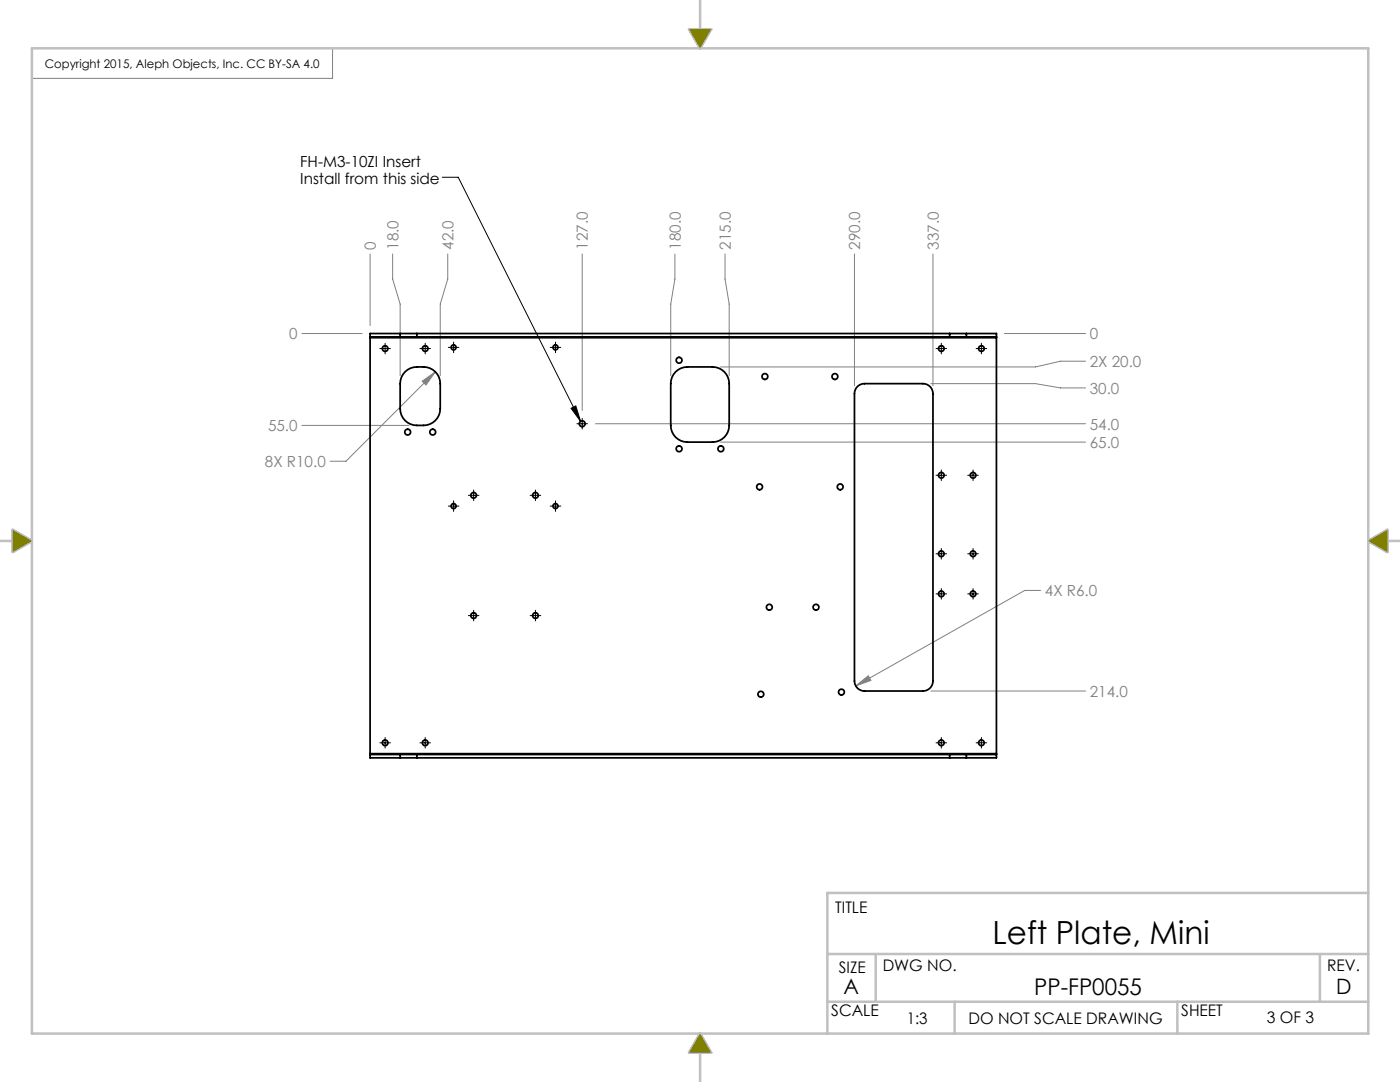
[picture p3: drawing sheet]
<svg xmlns="http://www.w3.org/2000/svg" width="279mm" height="216mm" viewBox="0 0 279 216" stroke-linecap="round" stroke-linejoin="round" font-family="sans-serif">
<path d="M66.4 9.6v6h-60" fill="none" stroke="#808080" stroke-width=".2"/>
<g fill="none" stroke="#c0c0c0" stroke-width=".5">
<path d="M139.7 0v5.8M6.4 9.6h266.7v196.6h-266.7zM137.5 5.8h4.4l-2.2 3.8zM0 107.9h2.6M2.6 105.7l3.8 2.2-3.8 2.2zM273.1 107.9l3.8-2.2v4.4zM276.9 107.9h2.5M273.1 178.2h-108v28M165.1 199.9h108M165.1 190.4h108M174.8 190.4v9.5M190.5 199.9v6.3"/>
<path d="M235 199.9v6.3M263.4 190.4v9.5M139.7 210v5.9M139.7 206.2l2.2 3.8h-4.4z"/>
</g>
<path d="M137.5 5.8l2.2 3.8 2.2-3.8zM273.1 107.9l3.8-2.2v4.4zM139.7 206.2l2.2 3.8h-4.4zM2.6 105.7l3.8 2.2-3.8 2.2z" fill-rule="evenodd" fill="#808000"/>
<g fill="none" stroke="#000" stroke-width=".2">
<path d="M88.3 35.4h3.1l24.5 48.7M75.8 69.6h2.1M76.9 68.5v2.1M83.8 69.6h2.1M84.9 68.5v2.1M89.5 69.3h2.1M90.5 68.3v2.1M109.8 69.3h2.1M110.9 68.3v2.1M186.8 69.6h2.1M187.9 68.5v2.1M194.8 69.6h2.1"/>
<path d="M195.9 68.5v2.1M90.5 99.9v2.1M93.5 98.8h2.1M94.5 97.8v2.1M105.8 98.8h2.1M106.9 97.8v2.1M110.9 99.9v2.1M114 81.5l.9-.5 1 3.1zM115.1 84.6h2.2M116.2 83.5v2.1M186.8 94.8h2.1M187.9 93.8v2.1"/>
<path d="M193.1 94.8h2.2M194.2 93.8v2.1M89.5 101h2.1M109.8 101h2.1M186.8 118.5h2.1M186.8 110.5h2.1M187.9 109.4v2.2M187.9 117.4v2.2M193.1 118.5h2.2M193.1 110.5h2.2M194.2 109.4v2.2M194.2 117.4v2.2"/>
<path d="M93.5 122.8h2.1M94.5 121.8v2.1M105.8 122.8h2.1M106.9 121.8v2.1M75.8 148.2h2.1M76.9 147.2v2.1M83.8 148.2h2.1M84.9 147.2v2.1M186.8 148.2h2.1M187.9 147.2v2.1M194.8 148.2h2.1M195.9 147.2v2.1"/>
</g>
<g fill="none" stroke="#808080" stroke-width=".2">
<path d="M73.9 50.7v14.3M78.4 50.7v5l1.5 5v14.3M89.4 50.7v5l-1.5 5v14.3M116.2 50.7v31.2M134.7 50.7v5l-.8 5v14.3M144.7 50.7v5l.8 5v14.3M170.5 50.7v26.3M186.2 50.7v26.3M60.3 66.6h12M84.3 76.1l2.6-1.9-1.9 2.6zM86.9 74.2l-17.9 17.8h-3.1M185.8 76.6h20.8l5 .8h5"/>
<path d="M200.4 66.6h16.2M216.6 72.1h-5l-5 1.1h-62.8M60.3 84.9h21.3M118.8 84.6h97.8M143.8 88.2h72.8M207.7 117.8h-3.2l-33.7 19.1M170.8 136.9l2.5-2.1 .5 1zM185.8 137.9h30.8"/>
</g>
<path d="M114 81.5l.9-.5 1 3.1z" fill="#000"/>
<path d="M170.8 136.9l3-1.1-.5-1zM84.3 76.1l.7 .7 1.9-2.6z" fill="#808080"/>
<g fill="none" stroke="#000" stroke-width=".35">
<path d="M73.9 67.2v.2M73.9 67.4v83M73.9 67.2h6M73.9 67.4h125M79.9 66.6h3.3M79.9 67.2h3.3M79.9 66.6h-6v.6M79.9 66.6v.6M80.8 74.2a5 5 0 0 1 6.1 0 3.3 3.3 0 0 1 1 2.4v5a3.3 3.3 0 0 1-3.4 3.3 3.9 3.9 0 0 1-4.1-1.5l-.5-1.2v-.6v-5a3.3 3.3 0 0 1 .9-2.4zM83.2 66.6h106.3M83.2 67.2h106.3M83.2 66.6v.6"/>
<path d="M134.8 74.2a3.3 3.3 0 0 1 2.4-1h5a3.3 3.3 0 0 1 3.3 3.4v8.3a3.3 3.3 0 0 1-3.3 3.3h-5a3.3 3.3 0 0 1-3.3-3.3v-8.3a3.3 3.3 0 0 1 .9-2.4zM171.1 77.1a2 2 0 0 1 1.4-.5h11.7a2 2 0 0 1 2 2v57.3a2 2 0 0 1-2 2h-11.7a2 2 0 0 1-2-2v-57.3a2 2 0 0 1 .6-1.5zM189.5 66.6h3.4M189.5 67.2h3.4M189.5 66.6v.6M192.9 66.6h6v.6M192.9 66.6v.6M192.9 67.2h6M198.9 67.2v.2M198.9 67.4v83M73.9 150.4v.2M73.9 150.6h6"/>
<path d="M73.9 150.6v.6h6M73.9 150.4h125M79.9 150.6h3.3M79.9 151.2h3.3M79.9 150.6v.6M83.2 150.6h106.3M83.2 151.2h106.3M83.2 150.6v.6M189.5 150.6h3.4M189.5 151.2h3.4M189.5 150.6v.6M192.9 150.6h6"/>
<path d="M192.9 150.6v.6M198.9 150.4v.2M198.9 150.6v.6h-6"/>
<circle cx="76.9" cy="69.6" r=".57"/>
<circle cx="84.9" cy="69.6" r=".57"/>
<circle cx="90.5" cy="69.3" r=".5"/>
<circle cx="110.9" cy="69.3" r=".5"/>
<circle cx="135.5" cy="71.9" r=".58"/>
<circle cx="152.7" cy="75.1" r=".58"/>
<circle cx="166.6" cy="75.1" r=".58"/>
<circle cx="187.9" cy="69.6" r=".57"/>
<circle cx="195.9" cy="69.6" r=".57"/>
<circle cx="81.4" cy="86.2" r=".58"/>
<circle cx="86.4" cy="86.2" r=".58"/>
<circle cx="94.5" cy="98.8" r=".57"/>
<circle cx="106.9" cy="98.8" r=".57"/>
<circle cx="116.2" cy="84.6" r=".58"/>
<circle cx="135.5" cy="89.6" r=".58"/>
<circle cx="143.9" cy="89.6" r=".58"/>
<circle cx="151.6" cy="97.1" r=".58"/>
<circle cx="167.7" cy="97.1" r=".58"/>
<circle cx="187.9" cy="94.8" r=".57"/>
<circle cx="194.2" cy="94.8" r=".57"/>
<circle cx="90.5" cy="101" r=".5"/>
<circle cx="110.9" cy="101" r=".5"/>
<circle cx="187.9" cy="118.5" r=".57"/>
<circle cx="187.9" cy="110.5" r=".57"/>
<circle cx="194.2" cy="110.5" r=".57"/>
<circle cx="194.2" cy="118.5" r=".57"/>
<circle cx="94.5" cy="122.8" r=".57"/>
<circle cx="106.9" cy="122.8" r=".57"/>
<circle cx="151.8" cy="138.5" r=".58"/>
<circle cx="153.5" cy="121.2" r=".58"/>
<circle cx="162.8" cy="121.2" r=".58"/>
<circle cx="167.9" cy="138.1" r=".58"/>
<circle cx="76.9" cy="148.2" r=".57"/>
<circle cx="84.9" cy="148.2" r=".57"/>
<circle cx="187.9" cy="148.2" r=".57"/>
<circle cx="195.9" cy="148.2" r=".57"/>
</g>
<text font-size="6.4" x="198.1" y="188.4">Left Plate, Mini</text>
<text font-size="4.6" x="206.4" y="198.5">PP-FP0055</text>
<g font-size="4.2">
<text x="168.4" y="198.4">A</text>
<text x="266.7" y="198.4">D</text>
</g>
<g font-size="3.2">
<text x="166.7" y="182.1">TITLE</text>
<text x="167.4" y="194.1">SIZE</text>
<text x="176.2" y="193.8">DWG NO.</text>
<text x="264.9" y="193.8">REV.</text>
<text x="165.9" y="202.8">SCALE</text>
<text x="235.7" y="202.8">SHEET</text>
<text x="181" y="204.4">1:3</text>
<text x="193.3" y="204.3">DO NOT SCALE DRAWING</text>
<text x="252.8" y="204">3 OF 3</text>
</g>
<g font-size="3">
<text x="59.9" y="33.3">FH-M3-10ZI Insert</text>
<text x="59.9" y="36.6">Install from this side</text>
</g>
<g font-size="3" fill="#808080">
<text x="75" y="49.8" transform="rotate(-90 75 49.8)">0</text>
<text x="79.5" y="49.8" transform="rotate(-90 79.5 49.8)">18.0</text>
<text x="90.5" y="49.8" transform="rotate(-90 90.5 49.8)">42.0</text>
<text x="117.3" y="49.8" transform="rotate(-90 117.3 49.8)">127.0</text>
<text x="135.8" y="49.8" transform="rotate(-90 135.8 49.8)">180.0</text>
<text x="145.8" y="49.8" transform="rotate(-90 145.8 49.8)">215.0</text>
<text x="171.7" y="49.8" transform="rotate(-90 171.7 49.8)">290.0</text>
<text x="187.3" y="49.8" transform="rotate(-90 187.3 49.8)">337.0</text>
<text x="57.7" y="67.7">0</text>
<text x="217.5" y="67.7">0</text>
<text x="217.5" y="73.2">2X 20.0</text>
<text x="217.5" y="78.6">30.0</text>
<text x="53.5" y="86">55.0</text>
<text x="217.5" y="85.7">54.0</text>
<text x="217.5" y="89.4">65.0</text>
<text x="52.9" y="93.2">8X R10.0</text>
<text x="208.5" y="119">4X R6.0</text>
<text x="217.5" y="139">214.0</text>
</g>
<text font-size="2.4" x="8.9" y="13.6">Copyright 2015, Aleph Objects, Inc. CC BY-SA 4.0</text>
</svg>
